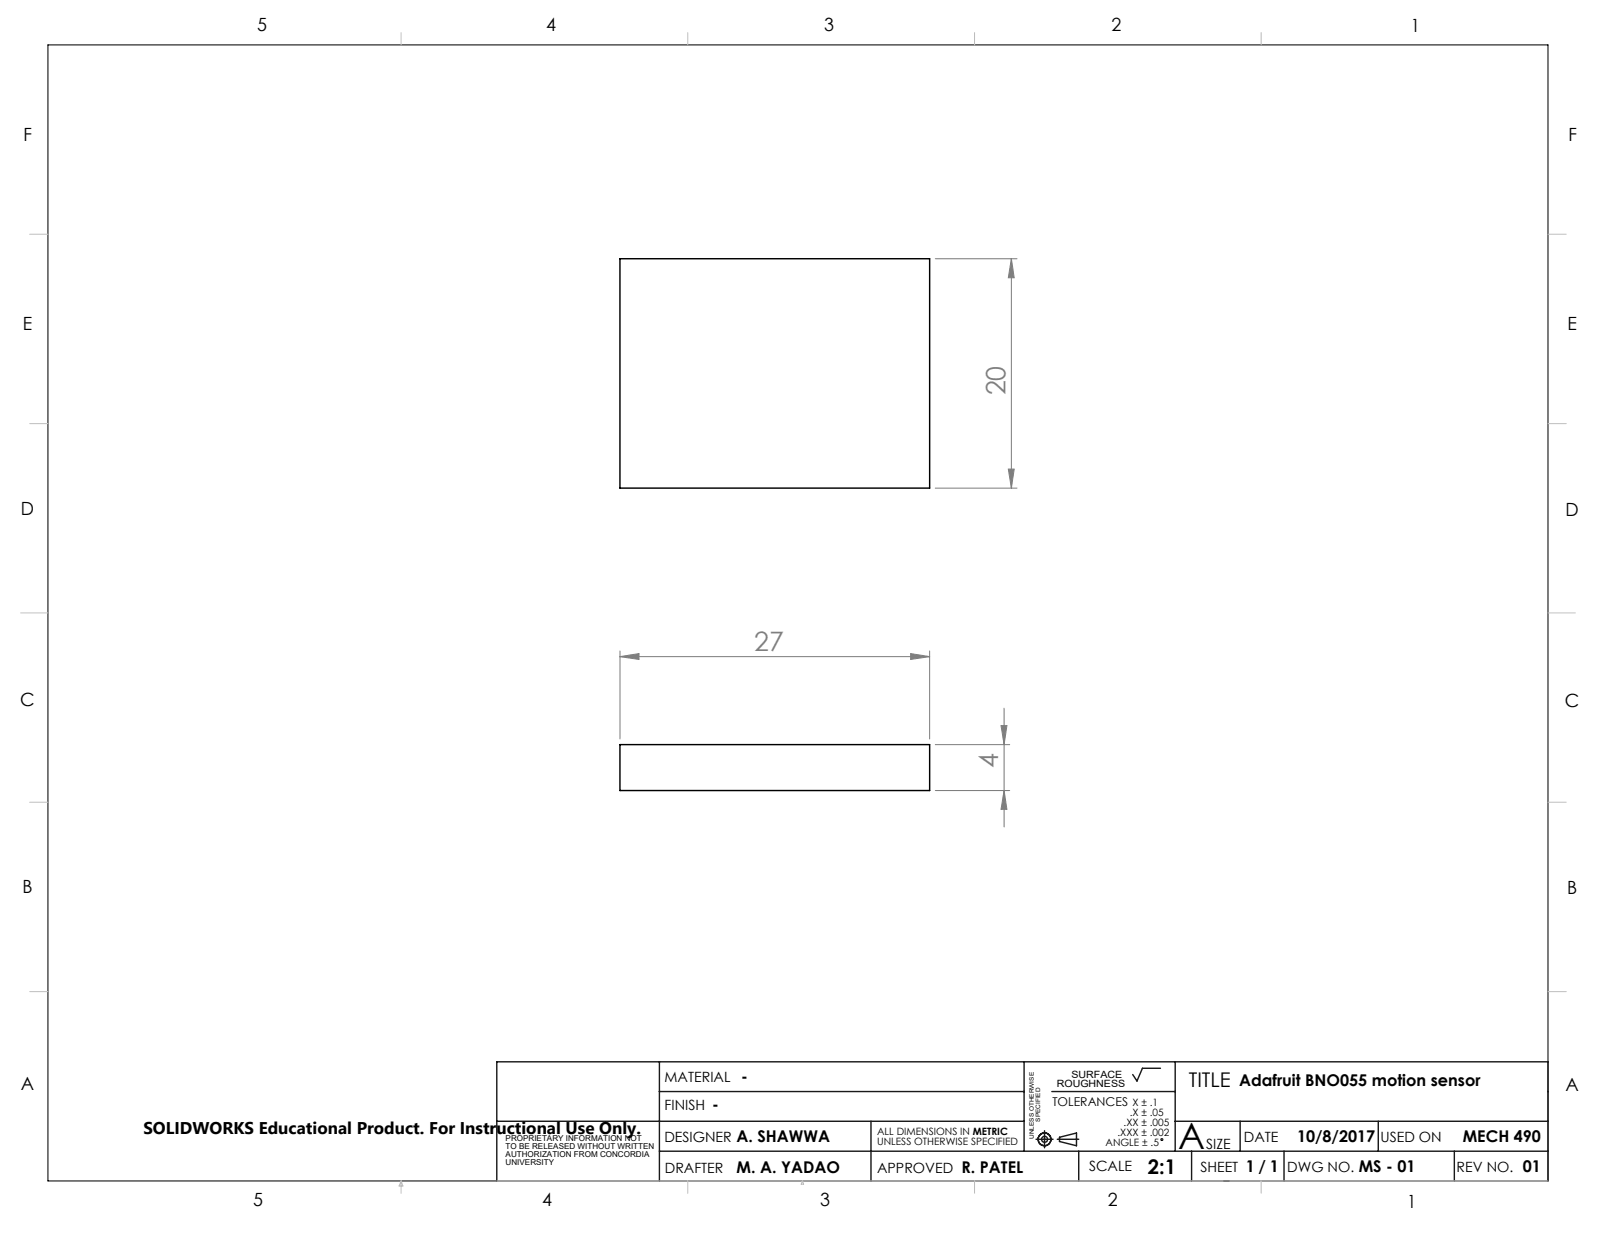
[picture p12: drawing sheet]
<svg xmlns="http://www.w3.org/2000/svg" width="279mm" height="216mm" viewBox="0 0 279 216" stroke-linecap="round" stroke-linejoin="round" font-family="sans-serif">
<g fill="none" stroke="#000" stroke-width=".18">
<path d="M8.4 7.8h261.6v198.2h-261.6z"/>
<circle cx="202.6" cy="198.7" r=".17"/>
</g>
<g fill="none" stroke="#191924" stroke-width=".25">
<path d="M86.6 195.5h92M115 185.2v20.8M115 190.4h63.6M151.9 195.5v10.5M178.6 185.2v15.6M180.7 198.7h3M182.2 197.2v3M183.4 190.4h21.6M184.4 198.7h3.7M184.8 198.3l2.9-.7v2.2l-2.9-.7zM202.4 186.3h-3.2l-.9 2.2-.7-1.1M205 185.2v15.6"/>
<path d="M205 195.5h65M216.3 195.5v5.3M240.4 195.5v5.3M86.6 206v-20.8h183.4v20.8M115 200.8h155M188.1 200.8v5.2M207.8 200.8v5.2M213.4 206h.9M223.9 200.8v5.2M253.6 200.8v5.2"/>
<circle cx="182.2" cy="198.7" r="1.11"/>
<circle cx="182.2" cy="198.7" r=".51"/>
</g>
<g fill="none" stroke="#808080" stroke-width=".18">
<path d="M163.1 45.1h14.3M176.4 45.1v40M176.4 45.1l.5 3.3h-1zM163.1 85.1h14.3M175.9 81.8h1l-.5 3.3zM108.1 114.5l3.3-.5v1zM108.1 113.5v15.4M108.1 114.5h54M158.8 114l3.3 .5-3.3 .5zM162.1 113.5v15.4M163.1 129.9h13M163.1 137.9h13"/>
<path d="M174.6 126.5h1l-.5 3.4zM175.1 137.9l.5 3.2h-1zM175.1 123.5v20.7"/>
</g>
<g fill="none" stroke="#c0c0c0" stroke-width=".18">
<path d="M70 5.7v2.1M119.9 5.7v2.1M170 5.7v2.1M220 5.7v2.1M5.2 40.9h3.2M270 40.9h3.2M5.2 73.9h3.2M270 73.9h3.2M3.6 106.9h4.8M270 106.9h4.7M5.2 139.9h3.2M270 139.9h3.2"/>
<path d="M5.2 172.9h3.2M270 172.9h3.2M70 206v2.1M70 206l.3 .8h-.7zM86.6 206h183.4M119.9 206v2.1M139.9 206l.3 .5h-.5zM170 206v2.1M220 206v2.1"/>
</g>
<g fill="#808080">
<path d="M108.1 114.5l3.3-.5v1zM158.8 114l3.3 .5-3.3 .5z"/>
<path d="M175.9 81.8h1l-.5 3.3zM176.4 45.1l.5 3.3h-1z"/>
<path d="M174.6 126.5h1l-.5 3.4zM175.1 137.9l.5 3.2h-1z"/>
</g>
<path d="M108.1 45.1h54v40h-54zM108.1 129.9h54v8h-54z" fill="none" stroke="#000" stroke-width=".25"/>
<text font-size="6.3" x="205.5" y="200.4">A</text>
<g font-size="4.7" fill="#808080">
<text x="175.4" y="69" transform="rotate(-90 175.4 69)">20</text>
<text x="131.6" y="113.5">27</text>
<text x="174.1" y="133.9" transform="rotate(-90 174.1 133.9)">4</text>
</g>
<g font-size="3.5">
<text x="207.3" y="189.5">TITLE</text>
<text x="200.2" y="204.7">2:1</text>
</g>
<g font-size="3.2">
<text x="44.8" y="5.4">5</text>
<text x="95.3" y="5.3">4</text>
<text x="143.7" y="5.4">3</text>
<text x="193.9" y="5.4">2</text>
<text x="246.1" y="5.7">1</text>
<text x="4.1" y="24.5">F</text>
<text x="273.5" y="24.7">F</text>
<text x="4" y="57.5">E</text>
<text x="273.4" y="57.6">E</text>
<text x="3.6" y="89.8">D</text>
<text x="273.1" y="90">D</text>
<text x="3.5" y="123.1">C</text>
<text x="272.9" y="123.3">C</text>
<text x="3.9" y="155.7">B</text>
<text x="273.3" y="155.9">B</text>
<text x="3.6" y="190.2">A</text>
<text x="273" y="190.3">A</text>
<text x="44.2" y="210.4">5</text>
<text x="94.6" y="210.3">4</text>
<text x="143.1" y="210.4">3</text>
<text x="193.2" y="210.3">2</text>
<text x="245.4" y="210.6">1</text>
</g>
<text font-size="3" x="25" y="197.8">SOLIDWORKS Educational Product. For Instructional Use Only.</text>
<g font-size="2.8">
<text x="129.3" y="188.7">-</text>
<text x="216.1" y="189.5">Adafruit BNO055 motion sensor</text>
<text x="124.2" y="193.6">-</text>
<text x="128.5" y="199.2">A. SHAWWA</text>
<text x="226.2" y="199.2">10/8/2017</text>
<text x="255.1" y="199.2">MECH 490</text>
<text x="128.5" y="204.5">M. A. YADAO</text>
<text x="167.7" y="204.5">R. PATEL</text>
<text x="217.3" y="204.4">1 / 1</text>
<text x="237" y="204.4">MS - 01</text>
<text x="265.6" y="204.4">01</text>
</g>
<g font-size="2.5">
<text x="115.9" y="188.7">MATERIAL</text>
<text x="115.9" y="193.6">FINISH</text>
<text x="115.9" y="199.2">DESIGNER</text>
<text x="210.4" y="200.4">SIZE</text>
<text x="216.9" y="199.2">DATE</text>
<text x="240.8" y="199.2">USED ON</text>
<text x="115.9" y="204.5">DRAFTER</text>
<text x="153" y="204.5">APPROVED</text>
<text x="189.9" y="204.3">SCALE</text>
<text x="209.4" y="204.4">SHEET</text>
<text x="224.5" y="204.4">DWG NO.</text>
<text x="254" y="204.4">REV NO.</text>
</g>
<text font-size="2.1" x="183.6" y="192.8">TOLERANCES</text>
<g font-size="1.8">
<text x="196" y="196.4">.XX ± .005</text>
<text x="197" y="194.6">.X ± .05</text>
<text x="197.5" y="192.8">X ± .1</text>
<text x="153" y="198">ALL DIMENSIONS IN METRIC</text>
<text x="153" y="199.8">UNLESS OTHERWISE SPECIFIED</text>
<text x="192.8" y="199.9">ANGLE ± .5</text>
<text x="194.9" y="198.1">.XXX ± .002</text>
</g>
<g font-size="1.7">
<text x="184.3" y="189.6">ROUGHNESS</text>
<text x="186.9" y="187.9">SURFACE</text>
</g>
<g font-size="1.4">
<text x="88.2" y="199">PROPRIETARY INFORMATION NOT</text>
<text x="88.2" y="200.4">TO BE RELEASED WITHOUT WRITTEN</text>
<text x="88.2" y="201.8">AUTHORIZATION FROM CONCORDIA</text>
<text x="88.2" y="203.3">UNIVERSITY</text>
</g>
<g font-size="1.1">
<text x="181.4" y="195.6" transform="rotate(-90 181.4 195.6)">SPECIFIED</text>
<text x="180.3" y="198.6" transform="rotate(-90 180.3 198.6)">UNLESS OTHERWISE</text>
</g>
</svg>
